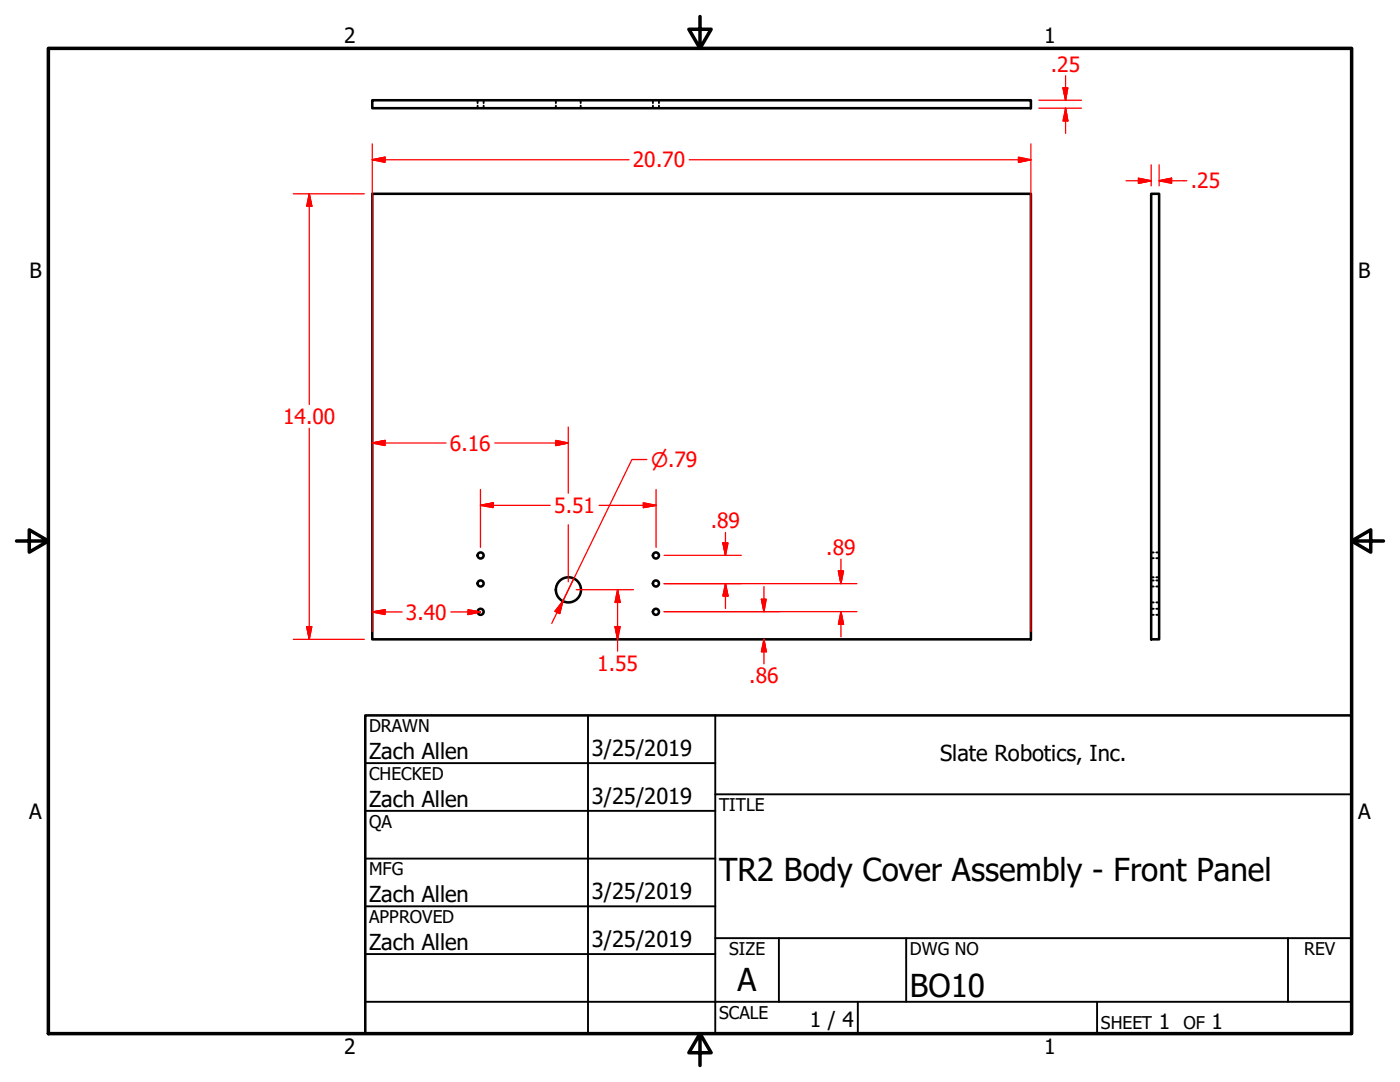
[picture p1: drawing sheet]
<svg xmlns="http://www.w3.org/2000/svg" width="279mm" height="216mm" viewBox="0 0 279 216" stroke-linecap="round" stroke-linejoin="round" font-family="sans-serif">
<!-- layer: Visible (ANSI) -->
<g fill="none" stroke="#000" stroke-width=".51">
<path d="M74.3 38.7h131.4v88.9h-131.4zM74.3 20h131.4v1.6h-131.4zM229.7 38.7h1.6v88.9h-1.6z"/>
<circle cx="95.9" cy="110.8" r=".6"/>
<circle cx="95.9" cy="116.4" r=".6"/>
<circle cx="113.4" cy="117.7" r="2.51"/>
<circle cx="130.9" cy="116.4" r=".6"/>
<circle cx="130.9" cy="110.8" r=".6"/>
<circle cx="95.9" cy="122.1" r=".6"/>
<circle cx="130.9" cy="122.1" r=".6"/>
</g>
<!-- layer: Hidden (ANSI) -->
<g fill="none" stroke="#000" stroke-width=".38">
<path d="M95.3 20v.6M95.3 21.1v.5M96.5 20v.6M96.5 21.1v.5M110.9 20v.6M110.9 21.1v.5M115.9 20v.6M115.9 21.1v.5M130.3 20v.6M130.3 21.1v.5M131.5 20v.6M131.5 21.1v.5"/>
<path d="M229.7 110.2h.6M229.7 111.4h.6M229.7 115.8h.6M229.7 117h.6M229.7 115.2h.6M230.8 110.2h.5M230.8 111.4h.5M230.8 115.8h.5M230.8 117h.5M230.8 115.2h.5M229.7 121.5h.6M229.7 122.7h.6"/>
<path d="M229.7 120.2h.6M230.8 121.5h.5M230.8 122.7h.5M230.8 120.2h.5"/>
</g>
<!-- layer: Border (ANSI) -->
<path d="M9.7 9.7h260v196.5h-260zM139.7 3.3v6.4l-2.2-3.9h4.4l-2.2 3.9M3.3 107.9h6.4l-3.9-2.2v4.5l3.9-2.3M269.7 107.9l3.9 2.3v-4.5l-3.9 2.2h6.4M139.7 206.2l2.2 3.9h-4.4l2.2-3.9v6.4" fill="none" stroke="#000" stroke-width=".7"/>
<!-- layer: Title (ANSI) -->
<g fill="none" stroke="#000" stroke-width=".38">
<path d="M72.9 152.3h69.8M117.3 142.7v63.5M142.7 158.5h127M142.7 142.7v63.5M72.9 161.8h69.8M72.9 171.3h69.8M72.9 199.9h196.8M72.9 180.8h69.8M72.9 190.4h69.8M142.7 187.2h127M155.4 187.2v12.7M171.2 199.9v6.3"/>
<path d="M180.8 187.2v12.7M218.9 199.9v6.3M257 187.2v12.7"/>
</g>
<path d="M72.9 142.7h196.8v63.5h-196.8z" fill="none" stroke="#000" stroke-width=".51"/>
<!-- layer: Dimension (ANSI) -->
<g fill="none" stroke="#f00" stroke-width=".25">
<path d="M212.2 17.5h.9l-.4 2.5zM212.7 15.1v4.9M58.5 38.7h14.2M61.7 38.7l.5 2.4h-1zM61.7 38.7v42M74.3 31.9l2.5-.5v1zM74.3 31.9h51.2M74.3 28.7v97.3M137.5 31.9h68.2M203.3 31.4l2.4 .5-2.4 .5zM205.7 28.7v97.3M207.3 21.6h8.5"/>
<path d="M207.3 20h8.5M212.7 21.6l.4 2.5h-.9zM212.7 21.6v5M224.7 36.1h5M227.2 35.6l2.5 .5-2.5 .5zM229.7 32.9v4.2M231.3 36.1l2.5-.5v1zM231.3 36.1h5.6M231.3 32.9v4.2M61.7 85.5v42.1M74.3 88.4l2.5-.5v1zM74.3 88.4h14.7"/>
<path d="M95.9 97.7v11.5M98.7 88.4h14.7M110.9 87.9l2.5 .5-2.5 .5zM113.4 85.2v13.2M129.1 91.7h-3l-13.8 28.3M130.9 97.7v11.5M95.9 100.8l2.5-.5v1zM95.9 100.8h13.9M112.3 120l-.6 2.4-1-.4zM112.3 120l-2.2 4.4M113.4 104.7v11.4M114.5 115.4l-2.2 4.6"/>
<path d="M115 117.7h11.4M119.6 100.8h11.3M123.3 117.7l.5 2.5h-1.1zM123.3 117.7v12.2M128.4 100.3l2.5 .5-2.5 .5zM132.5 116.5h38.5M132.5 110.8h15.5M144.3 108.3h1l-.5 2.5zM144.8 116.5l.5 2.4h-1zM144.8 106.2v4.6M144.8 116.5v4.9M152 119.6h.9l-.4 2.4z"/>
<path d="M152.5 117v5M167.3 113.9h1l-.5 2.6zM167.8 111.6v4.9M58.5 127.6h14.2M61.2 125h1l-.5 2.6zM74.3 122.1l2.5-.4v.9zM74.3 122.1h6M90 122.1h5.9M93.4 121.7l2.5 .4-2.5 .5zM122.7 125h1.1l-.5 2.6zM132.5 122h38.5M152.5 127.6l.4 2.4h-.9z"/>
<path d="M152.5 127.6v4.9M167.8 122l.5 2.6h-1zM167.8 122v5.1"/>
</g>
<g fill="#f00" stroke="#f00" stroke-width=".25">
<path d="M61.7 38.7l.5 2.4z"/>
<path d="M61.7 38.7l.5 2.4h-1z"/>
<path d="M61.2 125l.5 2.6z"/>
<path d="M61.2 125h1l-.5 2.6z"/>
<path d="M74.3 31.9l2.5-.5z"/>
<path d="M74.3 31.9l2.5-.5v1z"/>
<path d="M203.3 32.4l2.4-.5z"/>
<path d="M203.3 31.4l2.4 .5-2.4 .5z"/>
<path d="M93.4 122.6l2.5-.5z"/>
<path d="M93.4 121.7l2.5 .4-2.5 .5z"/>
<path d="M74.3 122.1l2.5-.4z"/>
<path d="M74.3 122.1l2.5-.4v.9z"/>
<path d="M95.9 100.8l2.5-.5z"/>
<path d="M95.9 100.8l2.5-.5v1z"/>
<path d="M128.4 101.3l2.5-.5z"/>
<path d="M128.4 100.3l2.5 .5-2.5 .5z"/>
<path d="M167.8 122l.5 2.6z"/>
<path d="M167.8 122l.5 2.6h-1z"/>
<path d="M167.3 113.9l.5 2.6z"/>
<path d="M167.3 113.9h1l-.5 2.6z"/>
<path d="M144.8 116.5l.5 2.4z"/>
<path d="M144.8 116.5l.5 2.4h-1z"/>
<path d="M144.3 108.3l.5 2.5z"/>
<path d="M144.3 108.3h1l-.5 2.5z"/>
<path d="M231.3 36.1l2.5-.5z"/>
<path d="M231.3 36.1l2.5-.5v1z"/>
<path d="M227.2 36.6l2.5-.5z"/>
<path d="M227.2 35.6l2.5 .5-2.5 .5z"/>
<path d="M212.2 17.5l.5 2.5z"/>
<path d="M212.2 17.5h.9l-.4 2.5z"/>
<path d="M212.7 21.6l.4 2.5z"/>
<path d="M212.7 21.6l.4 2.5h-.9z"/>
<path d="M110.9 88.9l2.5-.5z"/>
<path d="M110.9 87.9l2.5 .5-2.5 .5z"/>
<path d="M74.3 88.4l2.5-.5z"/>
<path d="M74.3 88.4l2.5-.5v1z"/>
<path d="M112.3 120l-.6 2.4z"/>
<path d="M112.3 120l-.6 2.4-1-.4z"/>
<path d="M122.7 125l.6 2.6z"/>
<path d="M122.7 125h1.1l-.5 2.6z"/>
<path d="M123.3 117.7l.5 2.5z"/>
<path d="M123.3 117.7l.5 2.5h-1.1z"/>
<path d="M152.5 127.6l.4 2.4z"/>
<path d="M152.5 127.6l.4 2.4h-.9z"/>
<path d="M152 119.6l.5 2.4z"/>
<path d="M152 119.6h.9l-.4 2.4z"/>
</g>
<g font-size="6.3">
<text x="143.5" y="175.7">TR2 Body Cover Assembly - Front Panel</text>
<text x="147.2" y="197.7">A</text>
<text x="181.6" y="199">BO10</text>
</g>
<g font-size="4.4">
<text x="73.7" y="151.4">Zach Allen</text>
<text x="118.1" y="150.8">3/25/2019</text>
<text x="187.6" y="151.9">Slate Robotics, Inc.</text>
<text x="73.7" y="161">Zach Allen</text>
<text x="118.1" y="160.3">3/25/2019</text>
<text x="118.1" y="179.4">3/25/2019</text>
<text x="73.7" y="180">Zach Allen</text>
<text x="73.7" y="189.5">Zach Allen</text>
<text x="118.1" y="188.9">3/25/2019</text>
</g>
<g font-size="4.2">
<text x="68.7" y="8.6">2</text>
<text x="208.4" y="8.6">1</text>
<text x="5.9" y="55.5">B</text>
<text x="271.1" y="55.5">B</text>
<text x="5.8" y="163.4">A</text>
<text x="271" y="163.4">A</text>
<text x="161.6" y="204.9">1 / 4</text>
<text x="231.3" y="205.4">1</text>
<text x="241.8" y="205.4">1</text>
<text x="68.7" y="210.3">2</text>
<text x="208.4" y="210.3">1</text>
</g>
<g font-size="4.2" fill="#f00">
<text x="209.7" y="14.3">.25</text>
<text x="126.3" y="33.4">20.70</text>
<text x="237.7" y="37.6">.25</text>
<text x="56.5" y="84.6">14.00</text>
<text x="89.8" y="89.9">6.16</text>
<text x="110.6" y="102.3">5.51</text>
<text x="141.9" y="105.4">.89</text>
<text x="164.9" y="110.7">.89</text>
<text x="81" y="123.6">3.40</text>
<text x="119.2" y="133.8">1.55</text>
<text x="149.5" y="136.3">.86</text>
</g>
<text font-size="4" fill="#f00" x="129.9" y="93.2">⌀.79</text>
<g font-size="3.5">
<text x="73.7" y="146">DRAWN</text>
<text x="73.7" y="155.6">CHECKED</text>
<text x="143.5" y="161.8">TITLE</text>
<text x="73.7" y="165.2">QA</text>
<text x="73.7" y="174.7">MFG</text>
<text x="73.7" y="184.2">APPROVED</text>
<text x="145.5" y="190.6">SIZE</text>
<text x="181.6" y="190.6">DWG NO</text>
<text x="260.3" y="190.5">REV</text>
<text x="143.5" y="203.3">SCALE</text>
<text x="219.7" y="205.4">SHEET</text>
<text x="236.2" y="205.4">OF</text>
</g>
</svg>
